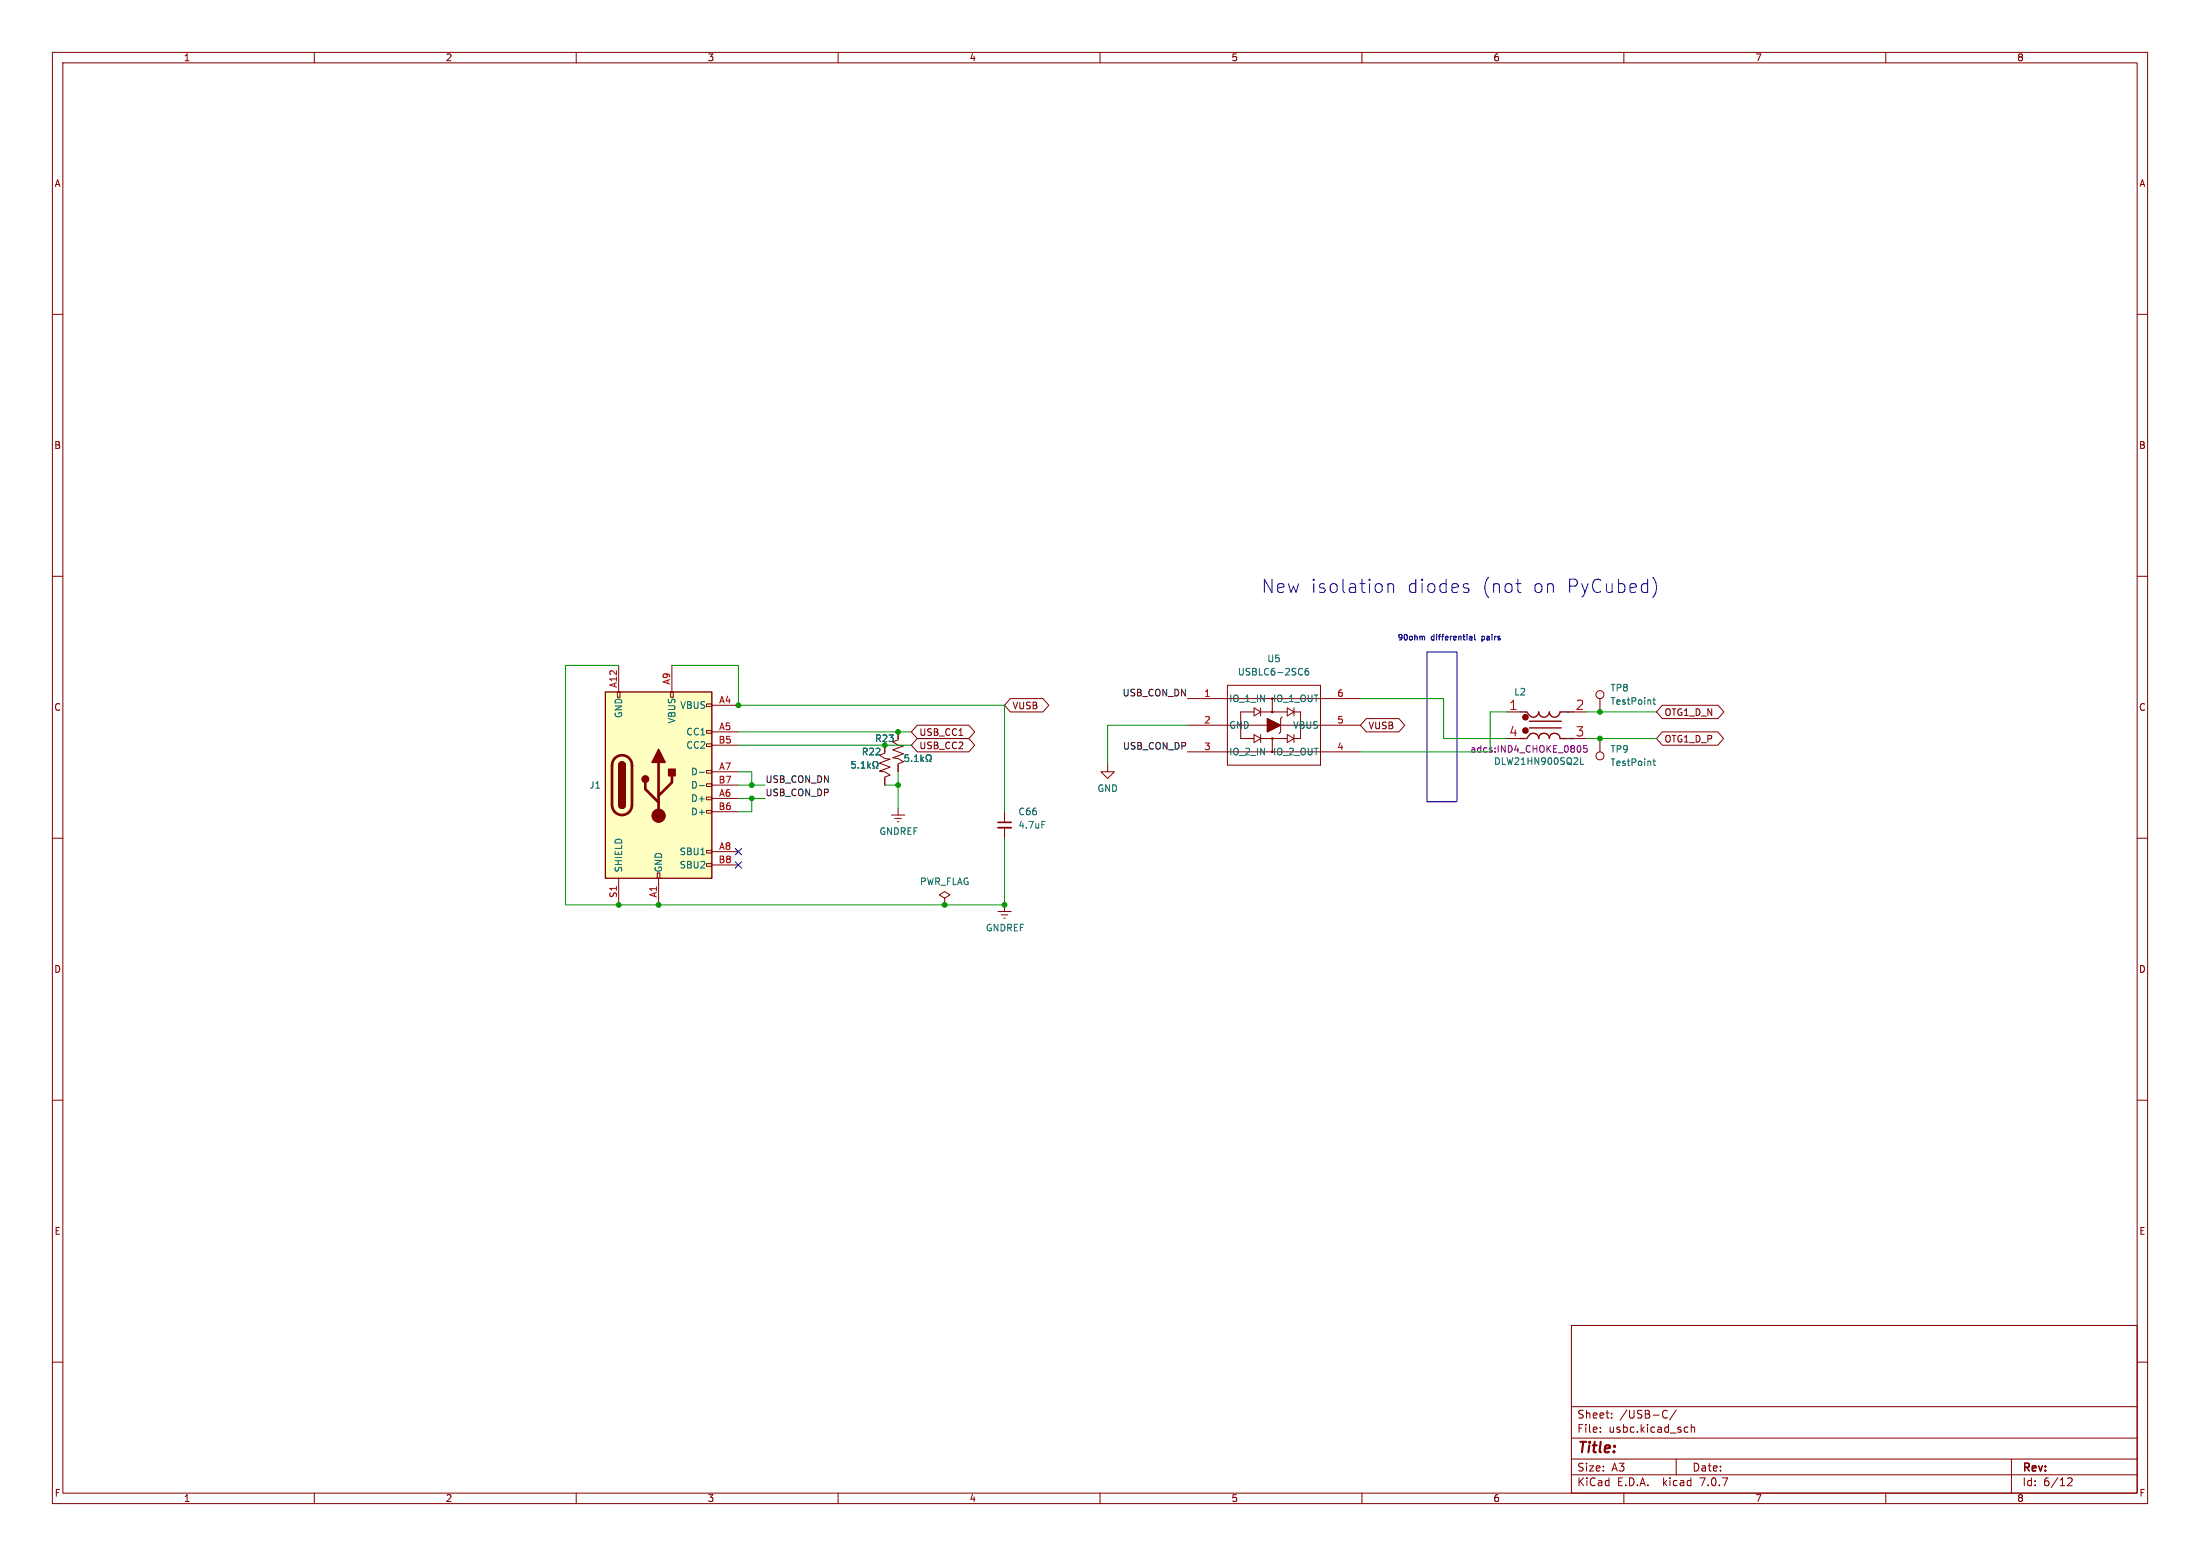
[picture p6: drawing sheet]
<svg xmlns="http://www.w3.org/2000/svg" width="420mm" height="297mm" viewBox="0 0 420 297" stroke-linecap="round" stroke-linejoin="round" font-family="sans-serif">
<g fill="none" stroke="#840000" stroke-width=".19">
<path d="M10 10h400v277h-400zM12 12h396v273h-396zM60 10v2M110 10v2M160 10v2M210 10v2M260 10v2M310 10v2M360 10v2M10 60h2M408 60h2M10 110h2"/>
<path d="M408 110h2M117.9 132.1h.5v1h-.5zM118.1 127v5.1M128 132.1h.5v1h-.5zM128.3 127v5.1M134.9 139.4h1v.6h-1zM134.9 134.4h1v.5h-1zM135.9 134.6h5.1M135.9 139.7h5.1M171.4 139.7v1.5l-1 .4 1 .6 1.1 .2-2.1 .7 2.1 .8-2.1 .8 1 .1 1.1 .6-1.1 .4v1.5M175.1 138.4h9.9l1.1 1.3-1.1 1.3h-9.9l-1.1-1.3zM192.9 133.3h6.2l1.1 1.3-1.1 1.3h-6.2l-1.1-1.3z"/>
<path d="M226.7 138.4h33M226.7 133.4h33M234.3 130.8h17.8v15.3h-17.8zM239.4 135.9h-2.5v5.1h2.5M239.4 135.1l1.3 .8-1.3 .8zM240.7 135.9h5M240.7 135.1v1.6M241.9 137.2l2.6 1.2-2.6 1.3zM242.9 133.4v2.5M244.8 136.8l-.3 .4v2.5l-.3 .3M245.7 135.1l1.3 .8-1.3 .8zM247 135.9h1.3v5.1h-1.3"/>
<path d="M247 135.1v1.6M260.8 137.2h6.3l1.1 1.2-1.1 1.3h-6.3l-1.1-1.3zM287.7 135.9h2.5M300.4 135.9h2.5M305.4 133.4v2.5M317.3 139.7h10.6l1.1 1.3-1.1 1.2h-10.6l-1.1-1.2zM317.3 134.6h10.7l1.1 1.3-1.1 1.3h-10.7l-1.1-1.3zM10 160h2M134.9 154.7h1v.5h-1zM134.9 152.1h1v.6h-1zM134.9 149.6h1v.5h-1zM134.9 147.1h1v.5h-1z"/>
<path d="M134.9 142h1v.5h-1zM135.9 152.4h5.1M135.9 147.3h5.1M135.9 142.2h5.1M135.9 154.9h5.1M135.9 149.9h5.1M168.9 142.2v1.6l-1 .3 1 .7 1 .1-2 .8 2 .7-2 .8 1 .1 1 .7-1 .3v1.6M170.2 155.6h2.5M170.8 156.2h1.3M171.3 156.8h.3M171.4 154.3v1.3M175.1 141h9.9l1.1 1.2-1.1 1.3h-9.9l-1.1-1.3z"/>
<path d="M191.8 154.9v2.1M191.8 158v2M211.5 146.1v1.2h1.2l-1.2 1.3-1.3-1.3h1.3M226.7 143.5h33M239.4 140.2l1.3 .8-1.3 .7zM240.7 141h5M240.7 140.2v1.5M242.9 141v2.5M245.7 140.2l1.3 .8-1.3 .7zM247 140.2v1.5M287.7 141h2.5M300.4 141h2.5"/>
<path d="M305.4 141v2.5M408 160h2M118.1 167.6v5.1M125.5 166.6h.5v1h-.5zM125.7 167.6v5.1M134.9 164.8h1v.6h-1zM134.9 162.3h1v.5h-1zM135.9 162.6h5.1M135.9 165.1h5.1M180.3 171.5l1.1-.7-1.1-.6-1 .6 1 .7v1.2M180.3 172.7h.1M190.5 174h2.5"/>
<path d="M191.1 174.6h1.3M191.6 175.3h.3M191.8 172.7v1.3M10 210h2M408 210h2M10 260h2M300 253h108v32h-108zM408 260h2M300 278.5h108M300 274.5h108M300 268.5h108M305.5 273.2v.2"/>
<path d="M305.5 272.5v.1M307.7 270.5v.2M307.7 269.8v.1M317.5 270.5l.4 .2 .4-.2M318.3 269.3l-.4-.1-.4 .2M320 278.5v3M320 269.1l-1.3 1.9M321.8 272.4l.4 .1M322.2 273.3l-.4 .1M322.9 272.5l.2-.1 .3 .1 .1 .9M322.9 271.9v1.5M384 278.5v6.5"/>
<path d="M60 285v2M110 285v2M160 285v2M210 285v2M260 285v2M300 281.5h108M310 285v2M360 285v2M394.7 282.2l.6-.1 .2 .1 .1 .3-.9 1.1h.9"/>
<circle cx="305.4" cy="132.6" r=".76"/>
<circle cx="305.4" cy="144.3" r=".76"/>
</g>
<g fill="#840000" stroke="#840000" stroke-width=".19">
<path d="M241.9 137.2l2.6 1.2-2.6 1.3z"/>
<circle cx="125.7" cy="155.7" r="1.27"/>
</g>
<g fill="none" stroke="#840000" stroke-width=".25">
<path d="M115.6 132.1h20.3v35.5h-20.3zM290.2 135.9h1.3l.7 .9a1.04 1.04 0 0 0 1.6-.9 1.02 1.02 0 0 0 1 1 1.02 1.02 0 0 0 1-1 1.02 1.02 0 0 0 1 1 1.02 1.02 0 0 0 1-1h2.6M291.2 136.7h.1M292 137.7h6.1M292 138.9h6.1M118.1 153.7a.64 .64 0 0 0 .6 .6 .64 .64 0 0 0 .7-.6M118.1 146.1a.64 .64 0 0 1 .6-.7 .64 .64 0 0 1 .7 .7M290.2 141h1.3a1.3 1.3 0 0 1 1.4-1 1 1 0 0 1 .9 1 1.02 1.02 0 0 1 1-1 1.02 1.02 0 0 1 1 1 1.02 1.02 0 0 1 1-1 1.02 1.02 0 0 1 1 1h2.6"/>
<circle cx="242.9" cy="135.9" r=".13"/>
<circle cx="242.9" cy="141" r=".13"/>
</g>
<g fill="none" stroke="#006464" stroke-width=".19">
<path d="M249.7 127.6h-.3a.85 .85 0 0 0 0 1.2l.4-.1 .1-.4-.3-.2h-.3l-.2 .2M291.2 135.9h.1M299.3 135.9h.1M315.6 133.6h.4M315.7 133.2v1.1l.3 .1M133.5 147.4h1M133.5 150h1M163.3 145.4h-.6l-.1 .6 .2-.2 .4 .1 .1 .2v.4l-.2 .1-.5-.1M163.9 146.5v.1M164.4 146.6h.7M164.4 145.7l.4-.3v1.2M165.7 145.4v1.2"/>
<path d="M165.8 146.1l.4 .5M166.2 145.8l-.5 .5M166.6 146.6h.3v-.2a.54 .54 0 0 1-.2-.8 .54 .54 0 0 1 .7-.2l.2 .6-.3 .4v.2h.3M173.4 144.1h-.6v.6l.1-.1h.5l.1 .2-.1 .4-.2 .2-.4-.2M174 145.2v.2M174.6 145.4h.7M174.6 144.5l.3-.4v1.3M175.8 144.1v1.3M176 144.9l.3 .5M176.3 144.5l-.5 .5M176.8 145.4h.3v-.3a.54 .54 0 0 1-.3-.7 .54 .54 0 0 1 .8-.2l.2 .6-.3 .3v.3h.3M198.9 156.8h.6"/>
<path d="M291.2 141h.1M299.3 141h.1M301.7 144.6v1.3h.6M315.6 145.3h.4M315.7 144.9v1l.3 .2"/>
</g>
<path d="M115.6 132.1h20.3v35.5h-20.3z" fill="#ffffc2" stroke="#ffffc2" stroke-width=".19"/>
<path d="M117.4 144.7a1.9 1.9 0 0 1 2.1-.4 1.9 1.9 0 0 1 1.1 1.8v7.6a1.91 1.91 0 0 1-1.9 1.9 1.91 1.91 0 0 1-1.9-1.9v-7.8l.2-.7zM123.2 149.4v1.2l2.5 2.6M125.7 145.5v10.2M128.3 148.1v1.3l-2.6 2.5" fill="none" stroke="#840000" stroke-width=".51"/>
<g fill="#840000" stroke="#840000" stroke-width=".25">
<path d="M118.1 153.7h1.3a.64 .64 0 0 1-.7 .6 .64 .64 0 0 1-.6-.6z"/>
<path d="M118.1 146.1h1.3v7.6h-1.3z"/>
<path d="M118.3 145.6a.64 .64 0 0 1 .7-.1 .64 .64 0 0 1 .4 .6h-1.3z"/>
<path d="M125.7 143l1.3 2.5h-2.5z"/>
<path d="M127.6 146.8h1.3v1.3h-1.3z"/>
<circle cx="123.2" cy="148.7" r=".63"/>
<circle cx="291.2" cy="139.4" r=".51"/>
<circle cx="291.2" cy="136.9" r=".51"/>
</g>
<path d="M190.5 158h2.5" fill="none" stroke="#840000" stroke-width=".33"/>
<path d="M190.5 157h2.5" fill="none" stroke="#840000" stroke-width=".3"/>
<path d="M301.5 142.3a.79 .79 0 0 1 0 1.3M302.9 142.3h-.6v.6l.2-.1 .4 .1 .1 .1-.1 .5-.1 .1-.5-.1" fill="none" stroke="#840084" stroke-width=".19"/>
<path d="M265 111.4v1.7M265 111.6a.63 .63 0 0 1 1 .2v1.3M279.7 111.4l.6 .1M279.7 112.2l.6 .2 .1 .3-.3 .4h-.5M289.4 111.4h1M289.8 112.7l.1 .3 .5 .1M315.5 110.2a2.91 2.91 0 0 1 0 3.9M272.4 124.5h5.7v28.5h-5.7z" fill="none" stroke="#0000c2" stroke-width=".19"/>
<path d="M271.8 121.5l.2 .1v.6M281.5 121.1v.9l.2 .2M282.9 121.5v1M282.9 122.1l.1 .1M283 121.5h-.1" fill="none" stroke="#0000c2" stroke-width=".21"/>
<g fill="none" stroke="#009600" stroke-width=".19">
<path d="M118.1 127h-10.2v45.7h83.9v-12.7M128.3 127h12.7v7.6h50.8v20.3M141 139.7h33M226.7 138.4h-15.2v7.7M259.7 133.4h15.9v7.6h12.1M287.7 135.9h-3.2v7.6h-24.8M302.9 135.9h13.3M141 142.2h33M141 149.9h5M141 147.3h2.5v2.6M141 152.4h5M143.5 152.4v2.5h-2.5"/>
<path d="M168.9 149.9h2.5M171.4 147.3v7M302.9 141h13.3"/>
</g>
<path d="M140.4 164.5l1.2 1.2M140.4 162l1.2 1.2M141.6 164.5l-1.2 1.2M141.6 162l-1.2 1.2" fill="none" stroke="#000084" stroke-width=".19"/>
<g fill="#009600" stroke="#009600" stroke-width=".19">
<circle cx="171.4" cy="139.7" r=".46"/>
<circle cx="305.4" cy="141" r=".46"/>
<circle cx="305.4" cy="135.9" r=".46"/>
<circle cx="180.3" cy="172.7" r=".46"/>
<circle cx="191.8" cy="172.7" r=".46"/>
<circle cx="125.7" cy="172.7" r=".46"/>
<circle cx="118.1" cy="172.7" r=".46"/>
<circle cx="171.4" cy="149.9" r=".46"/>
<circle cx="168.9" cy="142.2" r=".46"/>
<circle cx="143.5" cy="149.9" r=".46"/>
<circle cx="143.5" cy="152.4" r=".46"/>
<circle cx="141" cy="134.6" r=".46"/>
</g>
<g font-size="3.5" fill="#0000c2">
<text x="240.7" y="113.4">New isolation</text>
<text x="268.4" y="113.4">diodes</text>
<text x="282.6" y="113.4">(not</text>
<text x="292.2" y="113.4">on</text>
<text x="298.7" y="113.4">PyCubed)</text>
</g>
<text font-size="2.8" fill="#840000" x="301" y="277.9">Title:</text>
<g font-size="2.5" fill="#a90000">
<text x="288" y="135.6">1</text>
<text x="300.7" y="135.6">2</text>
<text x="288" y="140.7">4</text>
<text x="300.7" y="140.7">3</text>
</g>
<g font-size="2.1" fill="#840000">
<text x="301" y="273.7">File:</text>
<text x="301" y="271">Sheet:</text>
<text x="307.1" y="273.7">usbc.kicad_sch</text>
<text x="309.2" y="271">/USB-C/</text>
<text x="301" y="281.1">Size:</text>
<text x="307.6" y="281.1">A3</text>
<text x="323" y="281.1">Date:</text>
<text x="386" y="281.3">Rev:</text>
<text x="301" y="283.9">KiCad</text>
<text x="308.7" y="283.9">E.D.A.</text>
<text x="317.6" y="283.9">kicad</text>
<text x="324.8" y="283.9">7.0.7</text>
<text x="386" y="283.9">Id:</text>
<text x="390.1" y="283.9">6/12</text>
</g>
<g font-size="1.8" fill="#840000">
<text x="35" y="11.9">1</text>
<text x="85" y="11.9">2</text>
<text x="135" y="11.9">3</text>
<text x="185" y="11.9">4</text>
<text x="235" y="11.9">5</text>
<text x="285" y="11.9">6</text>
<text x="335" y="11.9">7</text>
<text x="385" y="11.9">8</text>
<text x="10.3" y="35.9">A</text>
<text x="408.3" y="35.9">A</text>
<text x="10.3" y="85.9">B</text>
<text x="408.2" y="85.9">B</text>
<text x="10.3" y="135.9">C</text>
<text x="193.2" y="135.6">VUSB</text>
<text x="317.7" y="136.8">OTG1_D_N</text>
<text x="408.2" y="135.9">C</text>
<text x="175.4" y="143.2">USB_CC2</text>
<text x="175.4" y="140.7">USB_CC1</text>
<text x="261.1" y="139.4">VUSB</text>
<text x="317.7" y="141.9">OTG1_D_P</text>
<text x="10.3" y="185.9">D</text>
<text x="408.2" y="185.9">D</text>
<text x="10.3" y="235.9">E</text>
<text x="408.3" y="235.9">E</text>
<text x="10.3" y="285.9">F</text>
<text x="35" y="286.9">1</text>
<text x="85" y="286.9">2</text>
<text x="135" y="286.9">3</text>
<text x="185" y="286.9">4</text>
<text x="235" y="286.9">5</text>
<text x="285" y="286.9">6</text>
<text x="335" y="286.9">7</text>
<text x="385" y="286.9">8</text>
<text x="408.3" y="285.9">F</text>
</g>
<g font-size="1.8" fill="#a90000">
<text x="117.9" y="131.4" transform="rotate(-90 117.9 131.4)">A12</text>
<text x="128" y="130.8" transform="rotate(-90 128 130.8)">A9</text>
<text x="137.2" y="134.4">A4</text>
<text x="229.8" y="133.1">1</text>
<text x="255.2" y="133.1">6</text>
<text x="137.1" y="142">B5</text>
<text x="137.2" y="139.4">A5</text>
<text x="229.8" y="138.2">2</text>
<text x="229.8" y="143.3">3</text>
<text x="255.2" y="143.3">4</text>
<text x="255.2" y="138.2">5</text>
<text x="137.1" y="149.6">B7</text>
<text x="137.2" y="147.1">A7</text>
<text x="137.1" y="154.7">B6</text>
<text x="137.2" y="152.1">A6</text>
<text x="137.1" y="164.8">B8</text>
<text x="137.2" y="162.3">A8</text>
<text x="117.9" y="171.5" transform="rotate(-90 117.9 171.5)">S1</text>
<text x="125.5" y="171.4" transform="rotate(-90 125.5 171.4)">A1</text>
</g>
<g font-size="1.8" fill="#006464">
<text x="236.2" y="129.1">USBLC6-2SC6</text>
<text x="241.8" y="126.6">U5</text>
<text x="119" y="137.2" transform="rotate(-90 119 137.2)">GND</text>
<text x="129.8" y="135.5">VBUS</text>
<text x="234.6" y="134.2">IO_1_IN</text>
<text x="242.9" y="134.2">IO_1_OUT</text>
<text x="289" y="132.9">L2</text>
<text x="307.4" y="132.2">TP8</text>
<text x="307.4" y="134.7">TestPoint</text>
<text x="129.1" y="138.2" transform="rotate(-90 129.1 138.2)">VBUS</text>
<text x="130.9" y="140.6">CC1</text>
<text x="130.9" y="143.1">CC2</text>
<text x="167" y="141.8">R23</text>
<text x="234.6" y="139.3">GND</text>
<text x="246.7" y="139.3">VBUS</text>
<text x="307.4" y="143.9">TP9</text>
<text x="131.8" y="148.2">D-</text>
<text x="164.4" y="144.4">R22</text>
<text x="234.6" y="144.4">IO_2_IN</text>
<text x="242.9" y="144.4">IO_2_OUT</text>
<text x="285.1" y="146.2">DLW21HN900SQ2L</text>
<text x="307.4" y="146.4">TestPoint</text>
<text x="112.4" y="150.7">J1</text>
<text x="131.8" y="153.3">D+</text>
<text x="131.8" y="155.8">D+</text>
<text x="131.8" y="150.7">D-</text>
<text x="194.3" y="155.8">C66</text>
<text x="209.4" y="151.4">GND</text>
<text x="167.8" y="159.6">GNDREF</text>
<text x="194.3" y="158.3">4.7uF</text>
<text x="119" y="166.6" transform="rotate(-90 119 166.6)">SHIELD</text>
<text x="126.6" y="166.6" transform="rotate(-90 126.6 166.6)">GND</text>
<text x="129.7" y="163.4">SBU1</text>
<text x="129.7" y="166">SBU2</text>
<text x="175.5" y="169.1">PWR_FLAG</text>
<text x="188.1" y="178">GNDREF</text>
</g>
<g font-size="1.8" fill="#0f0f0f">
<text x="214.2" y="133">USB_CON_DN</text>
<text x="214.3" y="143.2">USB_CON_DP</text>
<text x="146" y="149.5">USB_CON_DN</text>
<text x="146" y="152.1">USB_CON_DP</text>
</g>
<text font-size="1.8" fill="#840084" x="280.6" y="143.9">adcs:IND4_CHOKE_0805</text>
<g font-size="1.5" fill="#0000c2">
<text x="266.7" y="122.3">90ohm</text>
<text x="273.3" y="122.3">differential</text>
<text x="283.4" y="122.3">pairs</text>
</g>
</svg>
